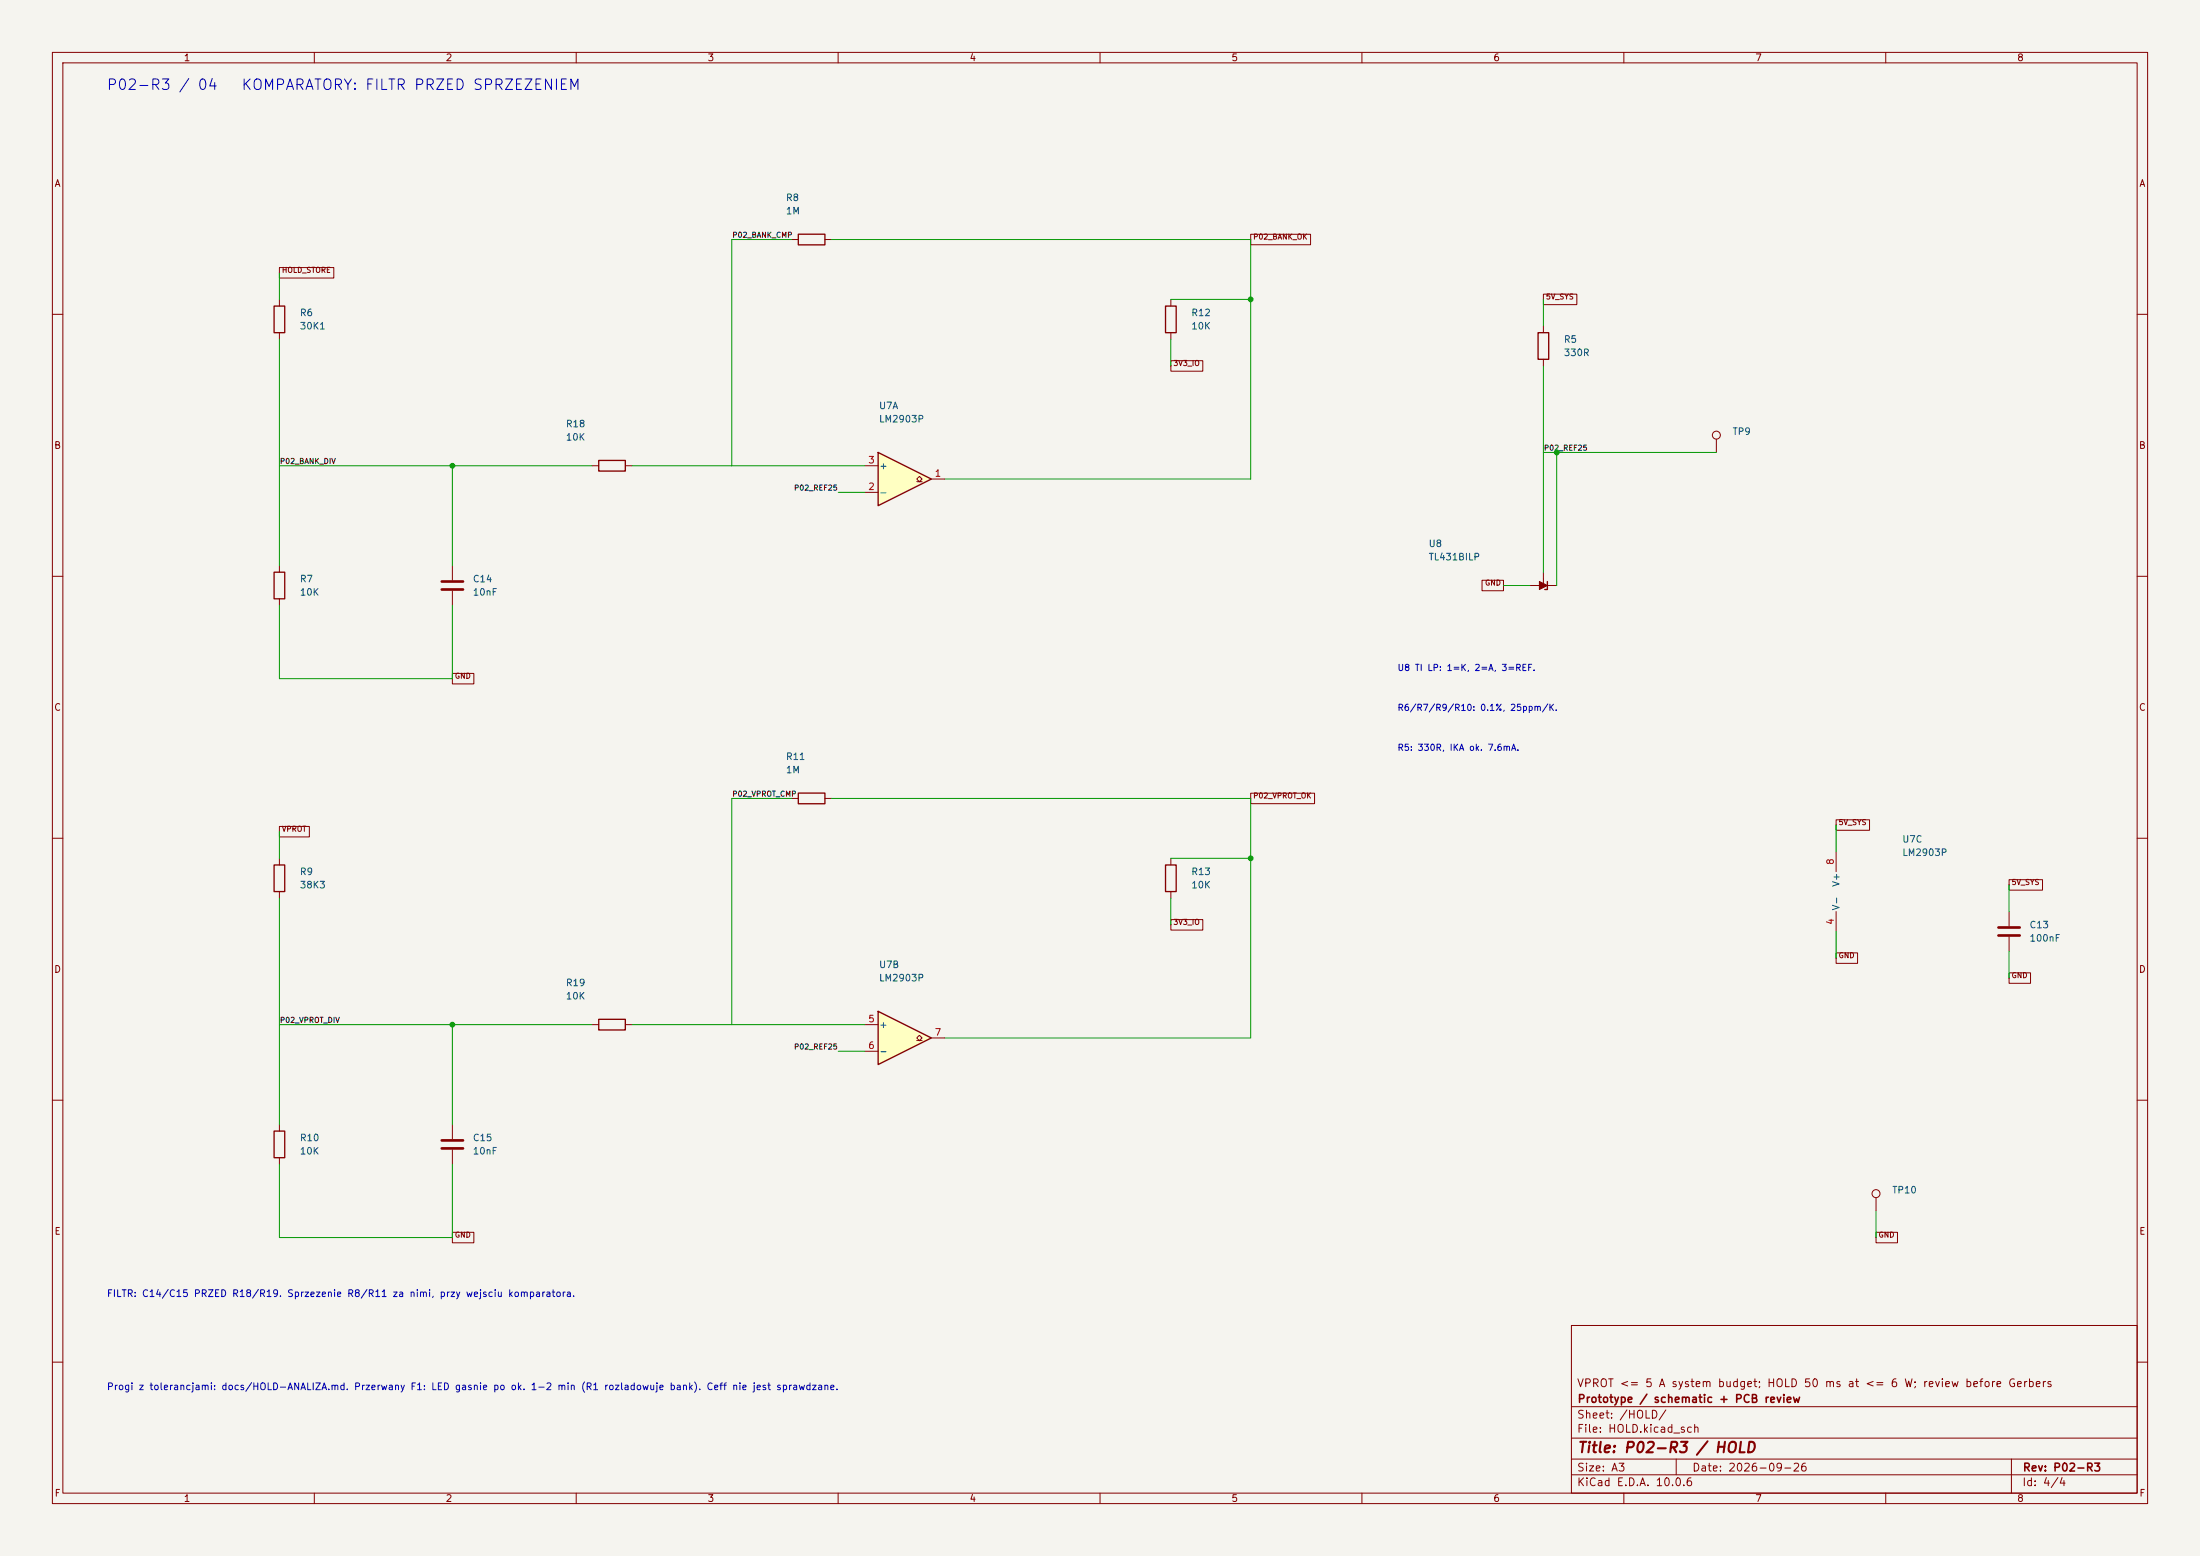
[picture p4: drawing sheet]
(kicad_sch (version 20250114) (generator "eeschema") (paper "A3") (title_block (title "P02-R3 / HOLD") (date "2026-09-26") (rev "P02-R3") (company "Prototype / schematic + PCB review") (comment 1 "VPROT <= 5 A system budget; HOLD 50 ms at <= 6 W; review before Gerbers"))(lib_symbols (symbol "P02:R" (pin_numbers (hide yes)) (pin_names (offset 0)) (exclude_from_sim no) (in_bom yes) (on_board yes) (in_pos_files yes) (duplicate_pin_numbers_are_jumpers no) (symbol "R_0_1" (rectangle (start -1.016 -2.54) (end 1.016 2.54) (stroke (width 0.254) (type default)) (fill (type none)))) (symbol "R_1_1" (pin passive line (at 0 3.81 270) (length 1.27) (name "" (effects (font (size 1.27 1.27)))) (number "1" (effects (font (size 1.27 1.27))))) (pin passive line (at 0 -3.81 90) (length 1.27) (name "" (effects (font (size 1.27 1.27)))) (number "2" (effects (font (size 1.27 1.27)))))) (embedded_fonts no))(symbol "P02:C" (pin_numbers (hide yes)) (pin_names (offset 0.254)) (exclude_from_sim no) (in_bom yes) (on_board yes) (in_pos_files yes) (duplicate_pin_numbers_are_jumpers no) (symbol "C_0_1" (polyline (pts (xy -2.032 0.762) (xy 2.032 0.762)) (stroke (width 0.508) (type default)) (fill (type none))) (polyline (pts (xy -2.032 -0.762) (xy 2.032 -0.762)) (stroke (width 0.508) (type default)) (fill (type none)))) (symbol "C_1_1" (pin passive line (at 0 3.81 270) (length 2.794) (name "" (effects (font (size 1.27 1.27)))) (number "1" (effects (font (size 1.27 1.27))))) (pin passive line (at 0 -3.81 90) (length 2.794) (name "" (effects (font (size 1.27 1.27)))) (number "2" (effects (font (size 1.27 1.27)))))) (embedded_fonts no))(symbol "P02:LM2903" (pin_names (offset 0.127)) (exclude_from_sim no) (in_bom yes) (on_board yes) (in_pos_files yes) (duplicate_pin_numbers_are_jumpers no) (symbol "LM2903_1_1" (polyline (pts (xy -5.08 5.08) (xy 5.08 0) (xy -5.08 -5.08) (xy -5.08 5.08)) (stroke (width 0.254) (type default)) (fill (type background))) (polyline (pts (xy 3.302 -0.508) (xy 2.794 -0.508) (xy 3.302 0) (xy 2.794 0.508) (xy 2.286 0) (xy 2.794 -0.508) (xy 2.286 -0.508)) (stroke (width 0.127) (type default)) (fill (type none))) (pin open_collector line (at 7.62 0 180) (length 2.54) (name "" (effects (font (size 1.27 1.27)))) (number "1" (effects (font (size 1.27 1.27))))) (pin input line (at -7.62 -2.54 0) (length 2.54) (name "-" (effects (font (size 1.27 1.27)))) (number "2" (effects (font (size 1.27 1.27))))) (pin input line (at -7.62 2.54 0) (length 2.54) (name "+" (effects (font (size 1.27 1.27)))) (number "3" (effects (font (size 1.27 1.27)))))) (symbol "LM2903_2_1" (polyline (pts (xy -5.08 5.08) (xy 5.08 0) (xy -5.08 -5.08) (xy -5.08 5.08)) (stroke (width 0.254) (type default)) (fill (type background))) (polyline (pts (xy 3.302 -0.508) (xy 2.794 -0.508) (xy 3.302 0) (xy 2.794 0.508) (xy 2.286 0) (xy 2.794 -0.508) (xy 2.286 -0.508)) (stroke (width 0.127) (type default)) (fill (type none))) (pin input line (at -7.62 2.54 0) (length 2.54) (name "+" (effects (font (size 1.27 1.27)))) (number "5" (effects (font (size 1.27 1.27))))) (pin input line (at -7.62 -2.54 0) (length 2.54) (name "-" (effects (font (size 1.27 1.27)))) (number "6" (effects (font (size 1.27 1.27))))) (pin open_collector line (at 7.62 0 180) (length 2.54) (name "" (effects (font (size 1.27 1.27)))) (number "7" (effects (font (size 1.27 1.27)))))) (symbol "LM2903_3_1" (pin power_in line (at -2.54 -7.62 90) (length 3.81) (name "V-" (effects (font (size 1.27 1.27)))) (number "4" (effects (font (size 1.27 1.27))))) (pin power_in line (at -2.54 7.62 270) (length 3.81) (name "V+" (effects (font (size 1.27 1.27)))) (number "8" (effects (font (size 1.27 1.27)))))) (embedded_fonts no))(symbol "P02:TL431BILP" (pin_numbers (hide yes)) (pin_names (hide yes)) (exclude_from_sim no) (in_bom yes) (on_board yes) (in_pos_files yes) (duplicate_pin_numbers_are_jumpers no) (symbol "TL431BILP_0_1" (polyline (pts (xy -1.27 0) (xy 0 0) (xy 1.27 0)) (stroke (width 0) (type default)) (fill (type none))) (polyline (pts (xy -0.762 -0.762) (xy -0.762 0.762) (xy 0.762 0) (xy -0.762 -0.762)) (stroke (width 0) (type default)) (fill (type outline))) (polyline (pts (xy 0.254 -0.762) (xy 0.762 -0.762) (xy 0.762 0.762) (xy 0.762 0.762)) (stroke (width 0.254) (type default)) (fill (type none)))) (symbol "TL431BILP_1_1" (polyline (pts (xy 0 1.27) (xy 0 0)) (stroke (width 0) (type default)) (fill (type none))) (pin passive line (at 0 2.54 270) (length 1.27) (name "REF" (effects (font (size 1.27 1.27)))) (number "3" (effects (font (size 1.27 1.27))))) (pin passive line (at -2.54 0 0) (length 1.27) (name "A" (effects (font (size 1.27 1.27)))) (number "2" (effects (font (size 1.27 1.27))))) (pin passive line (at 2.54 0 180) (length 1.27) (name "K" (effects (font (size 1.27 1.27)))) (number "1" (effects (font (size 1.27 1.27)))))) (embedded_fonts no))(symbol "P02:TestPoint" (pin_numbers (hide yes)) (pin_names (offset 0.762) (hide yes)) (exclude_from_sim no) (in_bom yes) (on_board yes) (in_pos_files yes) (duplicate_pin_numbers_are_jumpers no) (symbol "TestPoint_0_1" (circle (center 0 3.302) (radius 0.762) (stroke (width 0) (type default)) (fill (type none)))) (symbol "TestPoint_1_1" (pin passive line (at 0 0 90) (length 2.54) (name "1" (effects (font (size 1.27 1.27)))) (number "1" (effects (font (size 1.27 1.27)))))) (embedded_fonts no)))(symbol (lib_id "P02:R") (at 53.34 60.96 0) (unit 1) (in_bom yes) (on_board yes) (dnp no) (property "Reference" "R6" (at 57.150000000000006 59.69 0) (effects (font (size 1.27 1.27)) (justify left))) (property "Value" "30K1" (at 57.150000000000006 62.23 0) (effects (font (size 1.27 1.27)) (justify left)))(property "Footprint" "Resistor_THT:R_Axial_DIN0207_L6.3mm_D2.5mm_P10.16mm_Horizontal" (at 53.34 60.96 0) (effects (font (size 1 1)) hide))(property "MPN" "MBB0207VD3012BC100" (at 53.34 60.96 0) (effects (font (size 1 1)) hide))(property "BaselineRef" "ADDED_HOLD_READY" (at 53.34 60.96 0) (effects (font (size 1 1)) hide))(property "Datasheet" "https://www.vishay.com/doc?28767" (at 53.34 60.96 0) (effects (font (size 1 1)) hide))(pin "1")(pin "2"))(symbol (lib_id "P02:R") (at 53.34 111.76 0) (unit 1) (in_bom yes) (on_board yes) (dnp no) (property "Reference" "R7" (at 57.150000000000006 110.49000000000001 0) (effects (font (size 1.27 1.27)) (justify left))) (property "Value" "10K" (at 57.150000000000006 113.03000000000002 0) (effects (font (size 1.27 1.27)) (justify left)))(property "Footprint" "Resistor_THT:R_Axial_DIN0207_L6.3mm_D2.5mm_P10.16mm_Horizontal" (at 53.34 111.76 0) (effects (font (size 1 1)) hide))(property "MPN" "MBB0207VD1002BC100" (at 53.34 111.76 0) (effects (font (size 1 1)) hide))(property "BaselineRef" "ADDED_HOLD_READY" (at 53.34 111.76 0) (effects (font (size 1 1)) hide))(property "Datasheet" "https://www.vishay.com/doc?28767" (at 53.34 111.76 0) (effects (font (size 1 1)) hide))(pin "1")(pin "2"))(symbol (lib_id "P02:C") (at 86.36 111.76 0) (unit 1) (in_bom yes) (on_board yes) (dnp no) (property "Reference" "C14" (at 90.17 110.49000000000001 0) (effects (font (size 1.27 1.27)) (justify left))) (property "Value" "10nF" (at 90.17 113.03000000000002 0) (effects (font (size 1.27 1.27)) (justify left)))(property "Footprint" "P02:C_Vishay_K15_H5_P5" (at 86.36 111.76 0) (effects (font (size 1 1)) hide))(property "MPN" "K103K15X7RF53H5" (at 86.36 111.76 0) (effects (font (size 1 1)) hide))(property "BaselineRef" "ADDED_HOLD_READY" (at 86.36 111.76 0) (effects (font (size 1 1)) hide))(property "Datasheet" "https://www.vishay.com/docs/45171/kseries.pdf" (at 86.36 111.76 0) (effects (font (size 1 1)) hide))(pin "1")(pin "2"))(symbol (lib_id "P02:R") (at 116.84 88.9 90) (unit 1) (in_bom yes) (on_board yes) (dnp no) (property "Reference" "R18" (at 111.84 80.9 90) (effects (font (size 1.27 1.27)) (justify left))) (property "Value" "10K" (at 111.84 83.44000000000001 90) (effects (font (size 1.27 1.27)) (justify left)))(property "Footprint" "Resistor_THT:R_Axial_DIN0207_L6.3mm_D2.5mm_P10.16mm_Horizontal" (at 116.84 88.9 0) (effects (font (size 1 1)) hide))(property "MPN" "MF0207FTE-10K" (at 116.84 88.9 0) (effects (font (size 1 1)) hide))(property "BaselineRef" "R2_FILTER_ISOLATION" (at 116.84 88.9 0) (effects (font (size 1 1)) hide))(property "Datasheet" "https://www.yageo.com/upload/media/product/productsearch/datasheet/lr/Yageo_LR_MFR_1.pdf" (at 116.84 88.9 0) (effects (font (size 1 1)) hide))(pin "1")(pin "2"))(symbol (lib_id "P02:LM2903") (at 172.72 91.44 0) (unit 1) (in_bom yes) (on_board yes) (dnp no) (property "Reference" "U7" (at 167.72 77.44 0) (effects (font (size 1.27 1.27)) (justify left))) (property "Value" "LM2903P" (at 167.72 79.98 0) (effects (font (size 1.27 1.27)) (justify left)))(property "Footprint" "Package_DIP:DIP-8_W7.62mm" (at 172.72 91.44 0) (effects (font (size 1 1)) hide))(property "MPN" "LM2903P" (at 172.72 91.44 0) (effects (font (size 1 1)) hide))(property "BaselineRef" "ADDED_HOLD_READY" (at 172.72 91.44 0) (effects (font (size 1 1)) hide))(property "Datasheet" "https://www.ti.com/lit/ds/symlink/lm2903.pdf" (at 172.72 91.44 0) (effects (font (size 1 1)) hide))(pin "1")(pin "2")(pin "3"))(symbol (lib_id "P02:R") (at 154.94 45.72 270) (unit 1) (in_bom yes) (on_board yes) (dnp no) (property "Reference" "R8" (at 149.94 37.72 90) (effects (font (size 1.27 1.27)) (justify left))) (property "Value" "1M" (at 149.94 40.26 90) (effects (font (size 1.27 1.27)) (justify left)))(property "Footprint" "Resistor_THT:R_Axial_DIN0207_L6.3mm_D2.5mm_P10.16mm_Horizontal" (at 154.94 45.72 0) (effects (font (size 1 1)) hide))(property "MPN" "MF0207FTE-1M" (at 154.94 45.72 0) (effects (font (size 1 1)) hide))(property "BaselineRef" "ADDED_HOLD_READY" (at 154.94 45.72 0) (effects (font (size 1 1)) hide))(property "Datasheet" "https://www.yageo.com/upload/media/product/productsearch/datasheet/lr/Yageo_LR_MFR_1.pdf" (at 154.94 45.72 0) (effects (font (size 1 1)) hide))(pin "1")(pin "2"))(symbol (lib_id "P02:R") (at 223.52 60.96 0) (unit 1) (in_bom yes) (on_board yes) (dnp no) (property "Reference" "R12" (at 227.33 59.69 0) (effects (font (size 1.27 1.27)) (justify left))) (property "Value" "10K" (at 227.33 62.23 0) (effects (font (size 1.27 1.27)) (justify left)))(property "Footprint" "Resistor_THT:R_Axial_DIN0207_L6.3mm_D2.5mm_P10.16mm_Horizontal" (at 223.52 60.96 0) (effects (font (size 1 1)) hide))(property "MPN" "MF0207FTE-10K" (at 223.52 60.96 0) (effects (font (size 1 1)) hide))(property "BaselineRef" "ADDED_HOLD_READY" (at 223.52 60.96 0) (effects (font (size 1 1)) hide))(property "Datasheet" "https://www.yageo.com/upload/media/product/productsearch/datasheet/lr/Yageo_LR_MFR_1.pdf" (at 223.52 60.96 0) (effects (font (size 1 1)) hide))(pin "1")(pin "2"))(symbol (lib_id "P02:R") (at 53.34 167.64 0) (unit 1) (in_bom yes) (on_board yes) (dnp no) (property "Reference" "R9" (at 57.150000000000006 166.36999999999998 0) (effects (font (size 1.27 1.27)) (justify left))) (property "Value" "38K3" (at 57.150000000000006 168.90999999999997 0) (effects (font (size 1.27 1.27)) (justify left)))(property "Footprint" "Resistor_THT:R_Axial_DIN0207_L6.3mm_D2.5mm_P10.16mm_Horizontal" (at 53.34 167.64 0) (effects (font (size 1 1)) hide))(property "MPN" "MBB0207VD3832BC100" (at 53.34 167.64 0) (effects (font (size 1 1)) hide))(property "BaselineRef" "ADDED_HOLD_READY" (at 53.34 167.64 0) (effects (font (size 1 1)) hide))(property "Datasheet" "https://www.vishay.com/doc?28767" (at 53.34 167.64 0) (effects (font (size 1 1)) hide))(pin "1")(pin "2"))(symbol (lib_id "P02:R") (at 53.34 218.44 0) (unit 1) (in_bom yes) (on_board yes) (dnp no) (property "Reference" "R10" (at 57.150000000000006 217.17 0) (effects (font (size 1.27 1.27)) (justify left))) (property "Value" "10K" (at 57.150000000000006 219.70999999999998 0) (effects (font (size 1.27 1.27)) (justify left)))(property "Footprint" "Resistor_THT:R_Axial_DIN0207_L6.3mm_D2.5mm_P10.16mm_Horizontal" (at 53.34 218.44 0) (effects (font (size 1 1)) hide))(property "MPN" "MBB0207VD1002BC100" (at 53.34 218.44 0) (effects (font (size 1 1)) hide))(property "BaselineRef" "ADDED_HOLD_READY" (at 53.34 218.44 0) (effects (font (size 1 1)) hide))(property "Datasheet" "https://www.vishay.com/doc?28767" (at 53.34 218.44 0) (effects (font (size 1 1)) hide))(pin "1")(pin "2"))(symbol (lib_id "P02:C") (at 86.36 218.44 0) (unit 1) (in_bom yes) (on_board yes) (dnp no) (property "Reference" "C15" (at 90.17 217.17 0) (effects (font (size 1.27 1.27)) (justify left))) (property "Value" "10nF" (at 90.17 219.70999999999998 0) (effects (font (size 1.27 1.27)) (justify left)))(property "Footprint" "P02:C_Vishay_K15_H5_P5" (at 86.36 218.44 0) (effects (font (size 1 1)) hide))(property "MPN" "K103K15X7RF53H5" (at 86.36 218.44 0) (effects (font (size 1 1)) hide))(property "BaselineRef" "ADDED_HOLD_READY" (at 86.36 218.44 0) (effects (font (size 1 1)) hide))(property "Datasheet" "https://www.vishay.com/docs/45171/kseries.pdf" (at 86.36 218.44 0) (effects (font (size 1 1)) hide))(pin "1")(pin "2"))(symbol (lib_id "P02:R") (at 116.84 195.58 90) (unit 1) (in_bom yes) (on_board yes) (dnp no) (property "Reference" "R19" (at 111.84 187.58 90) (effects (font (size 1.27 1.27)) (justify left))) (property "Value" "10K" (at 111.84 190.12 90) (effects (font (size 1.27 1.27)) (justify left)))(property "Footprint" "Resistor_THT:R_Axial_DIN0207_L6.3mm_D2.5mm_P10.16mm_Horizontal" (at 116.84 195.58 0) (effects (font (size 1 1)) hide))(property "MPN" "MF0207FTE-10K" (at 116.84 195.58 0) (effects (font (size 1 1)) hide))(property "BaselineRef" "R2_FILTER_ISOLATION" (at 116.84 195.58 0) (effects (font (size 1 1)) hide))(property "Datasheet" "https://www.yageo.com/upload/media/product/productsearch/datasheet/lr/Yageo_LR_MFR_1.pdf" (at 116.84 195.58 0) (effects (font (size 1 1)) hide))(pin "1")(pin "2"))(symbol (lib_id "P02:LM2903") (at 172.72 198.12 0) (unit 2) (in_bom yes) (on_board yes) (dnp no) (property "Reference" "U7" (at 167.72 184.12 0) (effects (font (size 1.27 1.27)) (justify left))) (property "Value" "LM2903P" (at 167.72 186.66 0) (effects (font (size 1.27 1.27)) (justify left)))(property "Footprint" "Package_DIP:DIP-8_W7.62mm" (at 172.72 198.12 0) (effects (font (size 1 1)) hide))(property "MPN" "LM2903P" (at 172.72 198.12 0) (effects (font (size 1 1)) hide))(property "BaselineRef" "ADDED_HOLD_READY" (at 172.72 198.12 0) (effects (font (size 1 1)) hide))(property "Datasheet" "https://www.ti.com/lit/ds/symlink/lm2903.pdf" (at 172.72 198.12 0) (effects (font (size 1 1)) hide))(pin "5")(pin "6")(pin "7"))(symbol (lib_id "P02:R") (at 154.94 152.4 270) (unit 1) (in_bom yes) (on_board yes) (dnp no) (property "Reference" "R11" (at 149.94 144.4 90) (effects (font (size 1.27 1.27)) (justify left))) (property "Value" "1M" (at 149.94 146.94 90) (effects (font (size 1.27 1.27)) (justify left)))(property "Footprint" "Resistor_THT:R_Axial_DIN0207_L6.3mm_D2.5mm_P10.16mm_Horizontal" (at 154.94 152.4 0) (effects (font (size 1 1)) hide))(property "MPN" "MF0207FTE-1M" (at 154.94 152.4 0) (effects (font (size 1 1)) hide))(property "BaselineRef" "ADDED_HOLD_READY" (at 154.94 152.4 0) (effects (font (size 1 1)) hide))(property "Datasheet" "https://www.yageo.com/upload/media/product/productsearch/datasheet/lr/Yageo_LR_MFR_1.pdf" (at 154.94 152.4 0) (effects (font (size 1 1)) hide))(pin "1")(pin "2"))(symbol (lib_id "P02:R") (at 223.52 167.64 0) (unit 1) (in_bom yes) (on_board yes) (dnp no) (property "Reference" "R13" (at 227.33 166.36999999999998 0) (effects (font (size 1.27 1.27)) (justify left))) (property "Value" "10K" (at 227.33 168.90999999999997 0) (effects (font (size 1.27 1.27)) (justify left)))(property "Footprint" "Resistor_THT:R_Axial_DIN0207_L6.3mm_D2.5mm_P10.16mm_Horizontal" (at 223.52 167.64 0) (effects (font (size 1 1)) hide))(property "MPN" "MF0207FTE-10K" (at 223.52 167.64 0) (effects (font (size 1 1)) hide))(property "BaselineRef" "ADDED_HOLD_READY" (at 223.52 167.64 0) (effects (font (size 1 1)) hide))(property "Datasheet" "https://www.yageo.com/upload/media/product/productsearch/datasheet/lr/Yageo_LR_MFR_1.pdf" (at 223.52 167.64 0) (effects (font (size 1 1)) hide))(pin "1")(pin "2"))(symbol (lib_id "P02:R") (at 294.64 66.04 0) (unit 1) (in_bom yes) (on_board yes) (dnp no) (property "Reference" "R5" (at 298.45 64.77000000000001 0) (effects (font (size 1.27 1.27)) (justify left))) (property "Value" "330R" (at 298.45 67.31000000000002 0) (effects (font (size 1.27 1.27)) (justify left)))(property "Footprint" "Resistor_THT:R_Axial_DIN0207_L6.3mm_D2.5mm_P10.16mm_Horizontal" (at 294.64 66.04 0) (effects (font (size 1 1)) hide))(property "MPN" "MF0207FTE-330R" (at 294.64 66.04 0) (effects (font (size 1 1)) hide))(property "BaselineRef" "ADDED_HOLD_READY" (at 294.64 66.04 0) (effects (font (size 1 1)) hide))(property "Datasheet" "https://www.yageo.com/upload/media/product/productsearch/datasheet/lr/Yageo_LR_MFR_1.pdf" (at 294.64 66.04 0) (effects (font (size 1 1)) hide))(pin "1")(pin "2"))(symbol (lib_id "P02:TL431BILP") (at 294.64 111.76 0) (unit 1) (in_bom yes) (on_board yes) (dnp no) (property "Reference" "U8" (at 272.64 103.76 0) (effects (font (size 1.27 1.27)) (justify left))) (property "Value" "TL431BILP" (at 272.64 106.30000000000001 0) (effects (font (size 1.27 1.27)) (justify left)))(property "Footprint" "Package_TO_SOT_THT:TO-92_Inline_Wide" (at 294.64 111.76 0) (effects (font (size 1 1)) hide))(property "MPN" "TL431BILP" (at 294.64 111.76 0) (effects (font (size 1 1)) hide))(property "BaselineRef" "ADDED_HOLD_READY" (at 294.64 111.76 0) (effects (font (size 1 1)) hide))(property "Datasheet" "https://www.ti.com/lit/ds/symlink/tl431.pdf" (at 294.64 111.76 0) (effects (font (size 1 1)) hide))(pin "3")(pin "2")(pin "1"))(symbol (lib_id "P02:TestPoint") (at 327.66 86.36 0) (unit 1) (in_bom yes) (on_board yes) (dnp no) (property "Reference" "TP9" (at 330.66 82.36 0) (effects (font (size 1.27 1.27)) (justify left))) (property "Value" "" (at 330.66 84.9 0) (effects (font (size 1.27 1.27)) (justify left)))(property "Footprint" "P02:TestPad_1" (at 327.66 86.36 0) (effects (font (size 1 1)) hide))(property "MPN" "PCB test pad" (at 327.66 86.36 0) (effects (font (size 1 1)) hide))(property "BaselineRef" "ADDED_TESTPAD" (at 327.66 86.36 0) (effects (font (size 1 1)) hide))(property "Datasheet" "" (at 327.66 86.36 0) (effects (font (size 1 1)) hide))(pin "1"))(symbol (lib_id "P02:LM2903") (at 353.06 170.18 0) (unit 3) (in_bom yes) (on_board yes) (dnp no) (property "Reference" "U7" (at 363.06 160.18 0) (effects (font (size 1.27 1.27)) (justify left))) (property "Value" "LM2903P" (at 363.06 162.72 0) (effects (font (size 1.27 1.27)) (justify left)))(property "Footprint" "Package_DIP:DIP-8_W7.62mm" (at 353.06 170.18 0) (effects (font (size 1 1)) hide))(property "MPN" "LM2903P" (at 353.06 170.18 0) (effects (font (size 1 1)) hide))(property "BaselineRef" "ADDED_HOLD_READY" (at 353.06 170.18 0) (effects (font (size 1 1)) hide))(property "Datasheet" "https://www.ti.com/lit/ds/symlink/lm2903.pdf" (at 353.06 170.18 0) (effects (font (size 1 1)) hide))(pin "4")(pin "8"))(symbol (lib_id "P02:C") (at 383.54 177.8 0) (unit 1) (in_bom yes) (on_board yes) (dnp no) (property "Reference" "C13" (at 387.35 176.53 0) (effects (font (size 1.27 1.27)) (justify left))) (property "Value" "100nF" (at 387.35 179.07 0) (effects (font (size 1.27 1.27)) (justify left)))(property "Footprint" "P02:C_Vishay_K15_H5_P5" (at 383.54 177.8 0) (effects (font (size 1 1)) hide))(property "MPN" "K104K15X7RF53H5" (at 383.54 177.8 0) (effects (font (size 1 1)) hide))(property "BaselineRef" "ADDED_HOLD_READY" (at 383.54 177.8 0) (effects (font (size 1 1)) hide))(property "Datasheet" "https://www.vishay.com/docs/45171/kseries.pdf" (at 383.54 177.8 0) (effects (font (size 1 1)) hide))(pin "1")(pin "2"))(symbol (lib_id "P02:TestPoint") (at 358.14 231.14 0) (unit 1) (in_bom yes) (on_board yes) (dnp no) (property "Reference" "TP10" (at 361.14 227.14 0) (effects (font (size 1.27 1.27)) (justify left))) (property "Value" "" (at 361.14 229.67999999999998 0) (effects (font (size 1.27 1.27)) (justify left)))(property "Footprint" "P02:TestPad_1" (at 358.14 231.14 0) (effects (font (size 1 1)) hide))(property "MPN" "PCB test pad" (at 358.14 231.14 0) (effects (font (size 1 1)) hide))(property "BaselineRef" "ADDED_TESTPAD" (at 358.14 231.14 0) (effects (font (size 1 1)) hide))(property "Datasheet" "" (at 358.14 231.14 0) (effects (font (size 1 1)) hide))(pin "1"))(wire (pts (xy 53.34 64.77) (xy 53.34 88.9)) (stroke (width 0) (type default)))(wire (pts (xy 53.34 107.95) (xy 53.34 88.9)) (stroke (width 0) (type default)))(wire (pts (xy 86.36 107.95) (xy 86.36 88.9)) (stroke (width 0) (type default)))(wire (pts (xy 53.34 88.9) (xy 86.36 88.9)) (stroke (width 0) (type default)))(wire (pts (xy 86.36 88.9) (xy 113.03 88.9)) (stroke (width 0) (type default)))(label "P02_BANK_DIV"  (at 53.34 88.9 0) (effects (font (size 1 1)) (justify left bottom)))(wire (pts (xy 120.65 88.9) (xy 139.7 88.9)) (stroke (width 0) (type default)))(wire (pts (xy 151.13 45.72) (xy 139.7 45.72)) (stroke (width 0) (type default)))(wire (pts (xy 165.1 88.9) (xy 139.7 88.9)) (stroke (width 0) (type default)))(wire (pts (xy 139.7 45.72) (xy 139.7 88.9)) (stroke (width 0) (type default)))(label "P02_BANK_CMP"  (at 139.7 45.72 0) (effects (font (size 1 1)) (justify left bottom)))(wire (pts (xy 158.75 45.72) (xy 238.76 45.72)) (stroke (width 0) (type default)))(wire (pts (xy 180.34 91.44) (xy 238.76 91.44)) (stroke (width 0) (type default)))(wire (pts (xy 223.52 57.15) (xy 238.76 57.15)) (stroke (width 0) (type default)))(wire (pts (xy 238.76 45.72) (xy 238.76 57.15)) (stroke (width 0) (type default)))(wire (pts (xy 238.76 57.15) (xy 238.76 91.44)) (stroke (width 0) (type default)))(global_label "P02_BANK_OK" (shape passive) (at 238.76 45.72 0) (effects (font (size 1 1)) (justify left bottom)))(wire (pts (xy 53.34 115.57) (xy 53.34 129.54)) (stroke (width 0) (type default)))(wire (pts (xy 86.36 115.57) (xy 86.36 129.54)) (stroke (width 0) (type default)))(wire (pts (xy 53.34 129.54) (xy 86.36 129.54)) (stroke (width 0) (type default)))(global_label "GND" (shape passive) (at 86.36 129.54 0) (effects (font (size 1 1)) (justify left bottom)))(wire (pts (xy 53.34 171.45) (xy 53.34 195.58)) (stroke (width 0) (type default)))(wire (pts (xy 53.34 214.63) (xy 53.34 195.58)) (stroke (width 0) (type default)))(wire (pts (xy 86.36 214.63) (xy 86.36 195.58)) (stroke (width 0) (type default)))(wire (pts (xy 53.34 195.58) (xy 86.36 195.58)) (stroke (width 0) (type default)))(wire (pts (xy 86.36 195.58) (xy 113.03 195.58)) (stroke (width 0) (type default)))(label "P02_VPROT_DIV"  (at 53.34 195.58 0) (effects (font (size 1 1)) (justify left bottom)))(wire (pts (xy 120.65 195.58) (xy 139.7 195.58)) (stroke (width 0) (type default)))(wire (pts (xy 151.13 152.4) (xy 139.7 152.4)) (stroke (width 0) (type default)))(wire (pts (xy 165.1 195.58) (xy 139.7 195.58)) (stroke (width 0) (type default)))(wire (pts (xy 139.7 152.4) (xy 139.7 195.58)) (stroke (width 0) (type default)))(label "P02_VPROT_CMP"  (at 139.7 152.4 0) (effects (font (size 1 1)) (justify left bottom)))(wire (pts (xy 158.75 152.4) (xy 238.76 152.4)) (stroke (width 0) (type default)))(wire (pts (xy 180.34 198.12) (xy 238.76 198.12)) (stroke (width 0) (type default)))(wire (pts (xy 223.52 163.83) (xy 238.76 163.83)) (stroke (width 0) (type default)))(wire (pts (xy 238.76 152.4) (xy 238.76 163.83)) (stroke (width 0) (type default)))(wire (pts (xy 238.76 163.83) (xy 238.76 198.12)) (stroke (width 0) (type default)))(global_label "P02_VPROT_OK" (shape passive) (at 238.76 152.4 0) (effects (font (size 1 1)) (justify left bottom)))(wire (pts (xy 53.34 222.25) (xy 53.34 236.22)) (stroke (width 0) (type default)))(wire (pts (xy 86.36 222.25) (xy 86.36 236.22)) (stroke (width 0) (type default)))(wire (pts (xy 53.34 236.22) (xy 86.36 236.22)) (stroke (width 0) (type default)))(global_label "GND" (shape passive) (at 86.36 236.22 0) (effects (font (size 1 1)) (justify left bottom)))(wire (pts (xy 294.64 69.85) (xy 294.64 86.36)) (stroke (width 0) (type default)))(wire (pts (xy 297.18 111.76) (xy 297.18 86.36)) (stroke (width 0) (type default)))(wire (pts (xy 294.64 109.22) (xy 294.64 86.36)) (stroke (width 0) (type default)))(wire (pts (xy 294.64 86.36) (xy 297.18 86.36)) (stroke (width 0) (type default)))(wire (pts (xy 297.18 86.36) (xy 327.66 86.36)) (stroke (width 0) (type default)))(label "P02_REF25"  (at 294.64 86.36 0) (effects (font (size 1 1)) (justify left bottom)))(text "P02-R3 / 04   KOMPARATORY: FILTR PRZED SPRZEZENIEM" (at 20.32 15.24 0) (effects (font (size 2 2)) (justify left top)))(text "FILTR: C14/C15 PRZED R18/R19. Sprzezenie R8/R11 za nimi, przy wejsciu komparatora." (at 20.32 246.38 0) (effects (font (size 1.3 1.3)) (justify left top)))(text "Progi z tolerancjami: docs/HOLD-ANALIZA.md. Przerwany F1: LED gasnie po ok. 1-2 min (R1 rozladowuje bank). Ceff nie jest sprawdzane." (at 20.32 264.16 0) (effects (font (size 1.3 1.3)) (justify left top)))(text "U8 TI LP: 1=K, 2=A, 3=REF." (at 266.7 127.0 0) (effects (font (size 1.2 1.2)) (justify left top)))(text "R6/R7/R9/R10: 0.1%, 25ppm/K." (at 266.7 134.62 0) (effects (font (size 1.2 1.2)) (justify left top)))(text "R5: 330R, IKA ok. 7.6mA." (at 266.7 142.24 0) (effects (font (size 1.2 1.2)) (justify left top)))(wire (pts (xy 53.34 57.15) (xy 53.34 52.07)) (stroke (width 0) (type default)))(global_label "HOLD_STORE" (shape passive) (at 53.34 52.07 0) (effects (font (size 1 1)) (justify left bottom)))(wire (pts (xy 165.1 93.98) (xy 160.02 93.98)) (stroke (width 0) (type default)))(label "P02_REF25"  (at 160.02 93.98 0) (effects (font (size 1 1)) (justify right bottom)))(wire (pts (xy 223.52 64.77) (xy 223.52 69.85)) (stroke (width 0) (type default)))(global_label "3V3_IO" (shape passive) (at 223.52 69.85 0) (effects (font (size 1 1)) (justify left bottom)))(wire (pts (xy 53.34 163.83) (xy 53.34 158.75)) (stroke (width 0) (type default)))(global_label "VPROT" (shape passive) (at 53.34 158.75 0) (effects (font (size 1 1)) (justify left bottom)))(wire (pts (xy 165.1 200.66) (xy 160.02 200.66)) (stroke (width 0) (type default)))(label "P02_REF25"  (at 160.02 200.66 0) (effects (font (size 1 1)) (justify right bottom)))(wire (pts (xy 223.52 171.45) (xy 223.52 176.53)) (stroke (width 0) (type default)))(global_label "3V3_IO" (shape passive) (at 223.52 176.53 0) (effects (font (size 1 1)) (justify left bottom)))(wire (pts (xy 294.64 62.23) (xy 294.64 57.15)) (stroke (width 0) (type default)))(global_label "5V_SYS" (shape passive) (at 294.64 57.15 0) (effects (font (size 1 1)) (justify left bottom)))(wire (pts (xy 292.1 111.76) (xy 287.02 111.76)) (stroke (width 0) (type default)))(global_label "GND" (shape passive) (at 287.02 111.76 0) (effects (font (size 1 1)) (justify right bottom)))(wire (pts (xy 350.52 177.8) (xy 350.52 182.88)) (stroke (width 0) (type default)))(global_label "GND" (shape passive) (at 350.52 182.88 0) (effects (font (size 1 1)) (justify left bottom)))(wire (pts (xy 350.52 162.56) (xy 350.52 157.48)) (stroke (width 0) (type default)))(global_label "5V_SYS" (shape passive) (at 350.52 157.48 0) (effects (font (size 1 1)) (justify left bottom)))(wire (pts (xy 383.54 173.99) (xy 383.54 168.91)) (stroke (width 0) (type default)))(global_label "5V_SYS" (shape passive) (at 383.54 168.91 0) (effects (font (size 1 1)) (justify left bottom)))(wire (pts (xy 383.54 181.61) (xy 383.54 186.69)) (stroke (width 0) (type default)))(global_label "GND" (shape passive) (at 383.54 186.69 0) (effects (font (size 1 1)) (justify left bottom)))(wire (pts (xy 358.14 231.14) (xy 358.14 236.22)) (stroke (width 0) (type default)))(global_label "GND" (shape passive) (at 358.14 236.22 0) (effects (font (size 1 1)) (justify left bottom)))(junction (at 297.18 86.36) (diameter 0) (color 0 0 0 0))(junction (at 86.36 195.58) (diameter 0) (color 0 0 0 0))(junction (at 238.76 57.15) (diameter 0) (color 0 0 0 0))(junction (at 238.76 163.83) (diameter 0) (color 0 0 0 0))(junction (at 86.36 88.9) (diameter 0) (color 0 0 0 0)))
